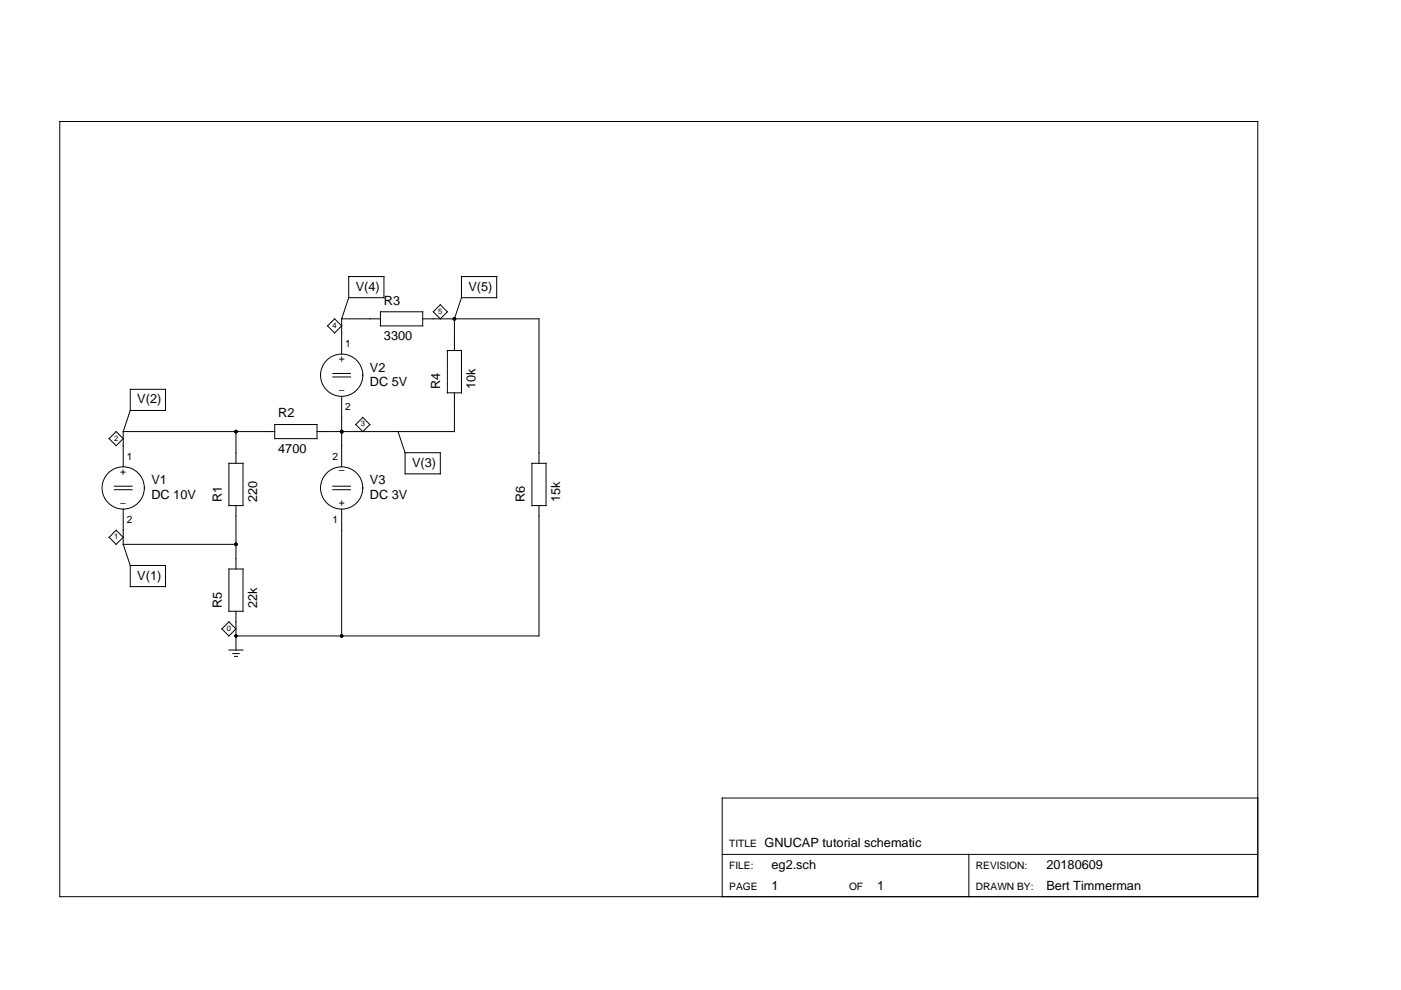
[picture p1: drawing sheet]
<svg xmlns="http://www.w3.org/2000/svg" width="297mm" height="210mm" viewBox="0 0 297 210" stroke-linecap="round" stroke-linejoin="round" font-family="sans-serif">
<g fill="none" stroke="#000" stroke-width=".21">
<path d="M12.7 25.8h254v164.3h-254zM73.9 58.6h7.5v4.5h-7.5zM97.8 58.6h7.5v4.5h-7.5zM69.5 69.1l1.4-1.5 1.5 1.5-1.5 1.5zM70.6 79.2h3.7M70.6 79.9h3.7M72.4 67.6h8.3M72.4 67.6v7.5M73.9 63.1l-1.5 4.5M80.7 66.1h8.9v3h-8.9zM89.6 67.6h24.7v30.6M91.9 66.1l1.5-1.5 1.5 1.5-1.5 1.5z"/>
<path d="M94.9 74.3h2.9v9h-2.9zM97.8 63.1l-1.5 4.5v6.7M23.1 93l1.5-1.5 1.5 1.5-1.5 1.5zM26.1 91.5v7.5M26.1 91.5h32.1M27.6 87l-1.5 4.5M27.6 82.5h7.5v4.5h-7.5zM48.5 98.2h3v9h-3zM50 91.5v6.7M58.2 90h9v3h-9zM72.4 84v15M75.4 90l1.5-1.5 1.5 1.5-1.5 1.5z"/>
<path d="M84.4 91.5l1.5 4.5M85.9 96h7.5v4.5h-7.5zM96.3 83.3v8.2h-29.1M112.8 98.2h3v9h-3zM23.1 113.9l1.5-1.5 1.5 1.5-1.5 1.5zM24.3 103.8h3.7M24.3 103.1h3.7M26.1 107.9v7.5M26.1 115.4h23.9M26.1 115.4l1.5 4.5M27.6 119.9h7.5v4.5h-7.5zM50 107.2v13.4"/>
<path d="M70.6 103.8h3.7M70.6 103.1h3.7M72.4 107.9v26.9M114.3 107.2v27.6h-64.3M48.5 137.8h3M48.5 120.6h3v9h-3zM48.5 131.8l1.5 1.5-1.5 1.5-1.5-1.5zM49.4 138.6h1.3M49.7 139.2h.6M50 129.6v8.2M266.7 169.2h-113.6v20.9M153.1 181.2h113.6"/>
<path d="M205.4 181.2v8.9"/>
<circle cx="72.4" cy="79.6" r="4.5"/>
<circle cx="26.1" cy="103.5" r="4.5"/>
<circle cx="72.4" cy="103.5" r="4.5"/>
</g>
<g fill="#000">
<circle cx="96.3" cy="67.6" r=".37"/>
<circle cx="50" cy="91.5" r=".37"/>
<circle cx="72.4" cy="91.5" r=".37"/>
<circle cx="50" cy="115.4" r=".37"/>
<circle cx="50" cy="134.8" r=".37"/>
<circle cx="72.4" cy="134.8" r=".37"/>
</g>
<g font-size="2.7">
<text x="75.4" y="61.6">V(4)</text>
<text x="81.4" y="64.6">R3</text>
<text x="99.3" y="61.6">V(5)</text>
<text x="81.4" y="72.1">3300</text>
<text x="78.4" y="78.8">V2</text>
<text x="78.4" y="81.8">DC 5V</text>
<text x="93.4" y="82.5" transform="rotate(-90 93.4 82.5)">R4</text>
<text x="100.8" y="82.5" transform="rotate(-90 100.8 82.5)">10k</text>
<text x="29.1" y="85.5">V(2)</text>
<text x="59" y="88.5">R2</text>
<text x="59" y="96">4700</text>
<text x="87.4" y="99">V(3)</text>
<text x="32.1" y="102.7">V1</text>
<text x="32.1" y="105.7">DC 10V</text>
<text x="47" y="106.4" transform="rotate(-90 47 106.4)">R1</text>
<text x="54.5" y="106.4" transform="rotate(-90 54.5 106.4)">220</text>
<text x="78.4" y="102.7">V3</text>
<text x="78.4" y="105.7">DC 3V</text>
<text x="111.3" y="106.4" transform="rotate(-90 111.3 106.4)">R6</text>
<text x="118.8" y="106.4" transform="rotate(-90 118.8 106.4)">15k</text>
<text x="29.1" y="122.9">V(1)</text>
<text x="47" y="128.9" transform="rotate(-90 47 128.9)">R5</text>
<text x="54.5" y="128.9" transform="rotate(-90 54.5 128.9)">22k</text>
<text x="162.1" y="179.7">GNUCAP tutorial schematic</text>
<text x="163.6" y="184.1">eg2.sch</text>
<text x="221.9" y="184.1">20180609</text>
<text x="163.6" y="188.6">1</text>
<text x="186" y="188.6">1</text>
<text x="221.9" y="188.6">Bert Timmerman</text>
</g>
<g font-size="2.2">
<text x="71.8" y="76.8">+</text>
<text x="73.2" y="73.6">1</text>
<text x="71.8" y="83.3">−</text>
<text x="73.2" y="87">2</text>
<text x="25.5" y="100.7">+</text>
<text x="26.9" y="97.5">1</text>
<text x="70.5" y="97.5">2</text>
<text x="71.8" y="100.3">−</text>
<text x="25.5" y="107.2">−</text>
<text x="71.8" y="107.2">+</text>
<text x="26.9" y="110.9">2</text>
<text x="70.5" y="111">1</text>
<text x="154.6" y="179.7">TITLE</text>
<text x="154.6" y="184.1">FILE:</text>
<text x="206.9" y="184.1">REVISION:</text>
<text x="154.6" y="188.6">PAGE</text>
<text x="180" y="188.6">OF</text>
<text x="206.9" y="188.6">DRAWN BY:</text>
</g>
<g font-size="1.6">
<text x="70.5" y="69.5">4</text>
<text x="92.9" y="66.5">5</text>
<text x="24.2" y="93.4">2</text>
<text x="76.5" y="90.4">3</text>
<text x="24.2" y="114.3">1</text>
<text x="48.1" y="133.7">0</text>
</g>
</svg>
